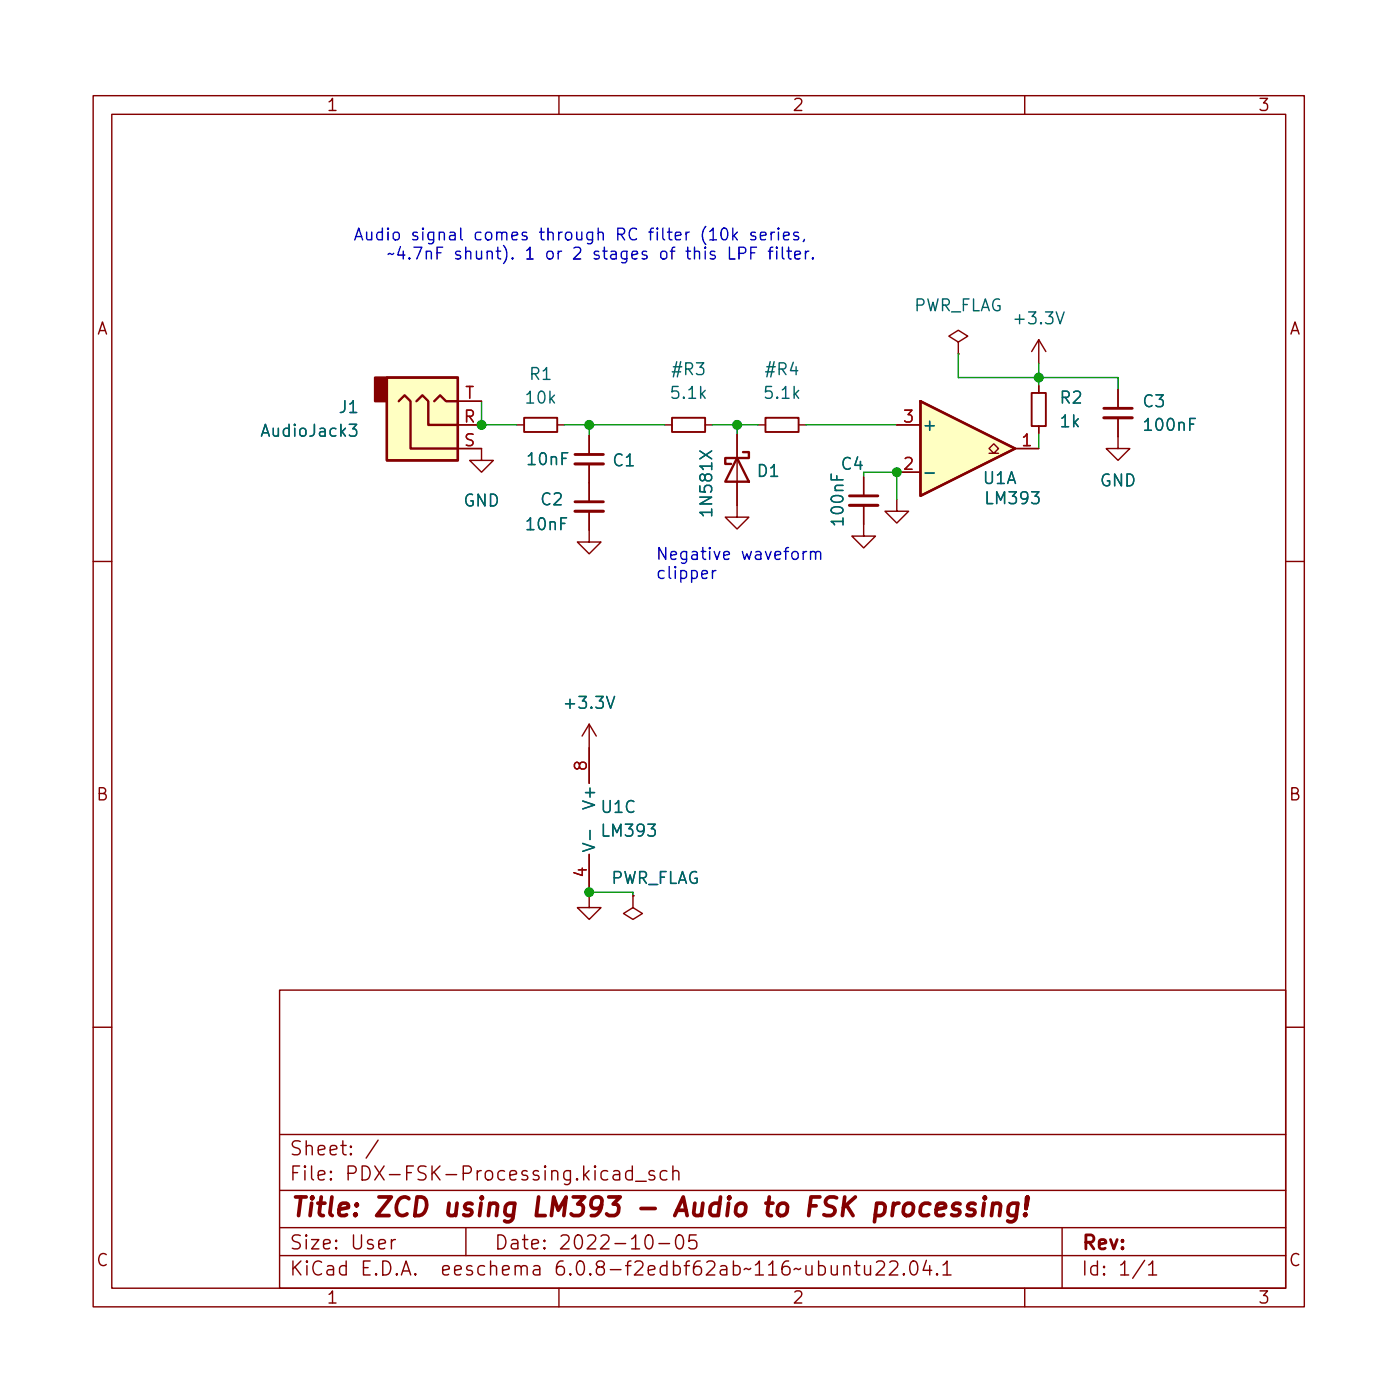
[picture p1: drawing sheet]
<svg xmlns="http://www.w3.org/2000/svg" width="150mm" height="150mm" viewBox="0 0 150 150" stroke-linecap="round" stroke-linejoin="round" font-family="sans-serif">
<g fill="none" stroke="#840000" stroke-width=".15">
<path d="M10 10.3h130v130h-130zM12 12.3h126v126h-126zM60 10.3v2M110 10.3v2M102.9 36.7l1-.6-1-.7-1 .7 1 .6v1.3M102.9 38h.1M111.5 36.5v2.5M111.5 36.5l-.8 1.2M111.5 36.5l.8 1.2M49.1 48.1h2.6v1.3h1.3l-1.3 1.3-1.3-1.3h1.3M49.1 45.6h2.6M49.1 43.1h2.6"/>
<path d="M55.5 45.6h.8M59.8 45.6h.8M63.2 54.9v3.3h1.3l-1.3 1.3-1.2-1.3h1.2M63.2 46.8v2M63.2 49.8v4.1M71.4 45.6h.7M75.7 45.6h.8M79.1 46.6v8.9h1.3l-1.3 1.3-1.2-1.3h1.2M81.4 45.6h.8M85.7 45.6h.8M92.7 54.2v3.3h1.3l-1.3 1.3-1.3-1.3h1.3M92.7 51.2v2"/>
<path d="M96.3 53.6v1.3h1.2l-1.2 1.3-1.3-1.3h1.3M96.3 50.7h2.5M96.3 45.6h2.5M106.2 48.7h.5l-.5-.6 .5-.5 .5 .5-.5 .6h.5M109 48.1h2.5M111.5 41.4v.8M111.5 45.7v.8M120 44.8v3.3h1.3l-1.3 1.3-1.3-1.3h1.3M120 41.8v2M10 60.3h2M63.2 77.7v6.4M63.2 77.7l-.7 1.3"/>
<path d="M63.2 77.7l.8 1.3M138 60.3h2M63.2 96.2v1.2h1.3l-1.3 1.3-1.2-1.3h1.2M63.2 91.7v3.8M67.9 96.2v1.2l1.1 .7-1.1 .6-1-.6 1-.7M67.9 96.2h.1M10 110.3h2M30 106.3h108v32h-108zM138 110.3h2M30 134.8h108M30 131.8h108M30 127.8h108"/>
<path d="M30 121.8h108M40.6 122.4l-1.3 1.9M42 133.1v1M42.4 133.1a.38 .38 0 0 0-.4 .2M50 131.8v3M60 138.3v2M65.9 125.7h.1h.4l.1 .2v.8M66.5 126l-.5 .1a.29 .29 0 0 0-.2 .3 .29 .29 0 0 0 .2 .3l.5-.1M67.9 125.7h-.5l-.2 .2v.5l.1 .2 .1 .1 .5-.1M67.9 125.2v1.5M68.2 126.8h1.2M69.4 132.6a.36 .36 0 0 1 .6 .2 .88 .88 0 0 1-.3 1.3 .38 .38 0 0 1-.4-.3 1.17 1.17 0 0 1 .1-1.2z"/>
<path d="M70.2 125.7h-.3l-.2 .2v.2l.5 .1 .1 .2-.1 .2-.1 .1-.4-.1M70.7 133.5h1.2M71.6 125.7h-.4l-.3 .2v.5l.1 .2 .2 .1 .4-.1M72.2 125.8a.37 .37 0 0 1 .7 .1v.8M72.2 125.2v1.5M72.7 132.6a.36 .36 0 0 1 .6 .2 .88 .88 0 0 1-.3 1.3 .38 .38 0 0 1-.4-.3 1.17 1.17 0 0 1 .1-1.2zM74.7 132.6h-.7l-.1 .7 .3-.2 .5 .1 .1 .2-.1 .5-.2 .2h-.3l-.3-.2M90.6 136a.37 .37 0 0 1 .6 .1v.8M90.6 135.9v1M91.7 135.9h.6M91.9 135.4v1.2l.1 .2 .3 .1M92.8 135.9v.7l.1 .2a.41 .41 0 0 0 .5-.1"/>
<path d="M93.4 135.9v1M94.1 135.5l.2-.1h.4a.41 .41 0 0 1 .2 .6l-.9 .9h.9M95.5 135.5l.2-.1h.4a.41 .41 0 0 1 .2 .6l-.9 .9h1M97 136.7l.1 .1-.1 .1-.1-.1 .1-.1v.2M97.8 135.5a.36 .36 0 0 1 .4-.1 .36 .36 0 0 1 .2 .2 .88 .88 0 0 1-.2 1.3 .38 .38 0 0 1-.5-.3 1.28 1.28 0 0 1 .1-1.1zM99.4 135.3l-.3 1.1h.9M99.8 135.9v1M100.6 136.7l.1 .1-.1 .1-.1-.1 .1-.1v.2M101.2 135.8l.5-.4v1.5M101.2 136.9h.9M110 138.3v2M114 131.8v6.5"/>
<path d="M122.9 135.3l-1.3 1.9M123.3 135.8l.4-.4v1.5M123.3 136.9h.9"/>
</g>
<path d="M99.8 129.2a.66 .66 0 0 0-1 .3v.6l.1 .3 .2 .1h.4l.2-.1M100.5 129.8l1-.2-.1-.4h-.1h-.4h-.2l-.1 .2-.1 .8v.2l.2 .1h.4l.2-.1M103.1 129.2a.49 .49 0 0 0-.8 .3v.2l.5 .1 .2 .1v.2l-.1 .3-.2 .1h-.4l-.1-.1M104.7 129.2a.49 .49 0 0 0-.8 .3l.1 .2 .6 .2 .1 .2-.2 .3-.2 .1h-.3l-.2-.1M105.6 129.2l-.1 1.3M105.7 128.5l-.1 .1 .1 .1 .1-.1-.1-.1v.2M106.6 129.3a.49 .49 0 0 1 .8 .1l-.1 1.1M106.6 129.2l-.2 1.3M109.2 129.2a.66 .66 0 0 0-.9 .3l-.1 .6 .1 .3 .2 .1h.4l.2-.1M109.3 129.2l-.2 1.6a.6 .6 0 0 1-.9 .3M110.1 130.3l.1 .1-.2 .1v-.1l.1-.1-.1 .2M110.3 128.5l-.2 1.2 .3-1.1-.1-.1-.1 .1-.1 1.1" fill="none" stroke="#840000" stroke-width=".4"/>
<path d="M56.3 44.8h3.5v1.6h-3.5zM72.1 44.8h3.6v1.6h-3.6zM82.2 44.8h3.5v1.6h-3.5zM110.7 42.2h1.6v3.5h-1.6z" fill="none" stroke="#840000" stroke-width=".2"/>
<path d="M61.7 54.9h3.1M61.7 49.8h3.1M91.2 54.2h3M118.5 44.8h3" fill="none" stroke="#840000" stroke-width=".33"/>
<path d="M61.7 53.9h3.1M61.7 48.8h3.1M91.2 53.2h3M118.5 43.8h3" fill="none" stroke="#840000" stroke-width=".3"/>
<g fill="#ffffc2" stroke="#ffffc2" stroke-width=".11">
<path d="M98.8 43.1l10.2 5-10.2 5.1z"/>
<path d="M41.5 40.5h7.6v8.9h-7.6z"/>
</g>
<path d="M41.5 40.5h7.6v8.9h-7.6zM42.8 43.1l.6-.7 .7 .7v5h5M44.7 43.1l.6-.7 .7 .7v2.5h3.1M46.6 43.1l.6-.7 .7 .7h1.2M79.1 49.2l1.3 2.5h-2.5zM79.8 48.5h.6v.7h-2.5v.6h.6M98.8 43.1l10.2 5-10.2 5.1z" fill="none" stroke="#840000" stroke-width=".25"/>
<path d="M37.5 45.5h.8l-.4 .5a.34 .34 0 0 1 .4 .3v.3l-.1 .2h-.5l-.2-.1M99.3 50.8h1M63.3 89.1v1" fill="none" stroke="#006464" stroke-width=".15"/>
<path d="M40.3 40.5h1.2v2.6h-1.2z" fill="#840000" stroke="#840000" stroke-width=".25"/>
<g fill="none" stroke="#0000c2" stroke-width=".15">
<path d="M38.1 25.8l.4-1.3 .4 1.3M38.2 25.4h.6M39.4 24.9v.8a.34 .34 0 0 0 .5-.1M39.9 24.9v.9M41 25l-.3-.1-.3 .3v.3l.2 .2 .1 .1 .3-.1M41 24.5v1.3M41.7 24.5h-.1l.1 .1v-.1v.1M41.7 24.9v.9M42.3 27.2l-.2 .1-.3-.1-.1 .1M42.3 25a.34 .34 0 0 1 .6 .2v.3a.34 .34 0 0 1-.4 .3 .34 .34 0 0 1-.3-.3v-.3zM43 26.5l-.3 .9h.8M43.3 27v.8"/>
<path d="M44 27.7v.1l-.1-.1h.1v.1M44.4 26.5h.9l-.6 1.3M44.8 25l-.3-.1-.2 .2 .1 .2 .4 .1 .1 .1-.1 .2-.1 .1-.4-.1M45.8 27.1a.32 .32 0 0 1 .5 0v.7M45.8 27v.8M46.9 27.1h.4M47.5 26.5h-.6v1.3M49.4 27h-.3l-.2 .1 .1 .2 .4 .1 .1 .2-.1 .1-.1 .1-.4-.1M50 27.1a.32 .32 0 0 1 .5 0v.7M50 26.5v1.3M84.1 25.3l.6-.1v-.2l-.4-.1-.2 .2 .1 .6 .1 .1 .4-.1M85.7 25l-.3-.1-.2 .2 .1 .2 .4 .1v.1v.2l-.1 .1-.4-.1"/>
<path d="M86.3 25.7l-.1 .2M86.8 27h-.2l-.1 .2M87.3 27.7v.1l-.1-.1h.1v.1M86.2 59.2v.8M86.6 59.2l-.3 .1-.1 .1M87 59.3a.32 .32 0 0 1 .5 .1v.6M87 59.2v.8M87.5 59.4l.2-.2 .3 .1 .1 .7M76.5 61.2v.9M76.8 61.2l-.2 .1-.1 .2"/>
</g>
<path d="M102.9 38v2.5h17.1v1.3M111.5 39v2.4M51.7 43.1v2.5h3.8M60.6 45.6h10.8M63.2 45.6v1.2M76.5 45.6h4.9M79.1 45.6v1M86.5 45.6h9.8M92.7 51.2v-.5h3.6v2.9M111.5 46.5v1.6M63.2 95.5v.7M63.2 95.8h4.7v.4" fill="none" stroke="#009600" stroke-width=".15"/>
<g fill="#009600" stroke="#009600" stroke-width=".15">
<circle cx="63.2" cy="45.6" r=".46"/>
<circle cx="79.1" cy="45.6" r=".46"/>
<circle cx="51.7" cy="45.6" r=".46"/>
<circle cx="96.3" cy="50.7" r=".46"/>
<circle cx="111.5" cy="40.5" r=".46"/>
<circle cx="63.2" cy="95.8" r=".46"/>
</g>
<text font-size="2.8" fill="#840000" x="31" y="130.6">Title: ZCD using LM393 - Audio to FSK processing!</text>
<g font-size="2.1" fill="#840000">
<text x="31" y="124">Sheet: /</text>
<text x="31" y="126.7">File: PDX-FSK-Processing.kicad_sch</text>
<text x="31" y="136.9">KiCad E.D.A. eeschema 6.0.8-f2edbf62ab~116~ubuntu22.04.1</text>
<text x="31" y="134.1">Size: User</text>
<text x="53" y="134.1">Date: 2022-10-05</text>
<text x="116" y="134.1">Rev:</text>
<text x="116" y="136.9">Id: 1/1</text>
</g>
<g font-size="1.8" fill="#840000">
<text x="35" y="11.9">1</text>
<text x="85" y="11.9">2</text>
<text x="135" y="11.9">3</text>
<text x="10.3" y="35.9">A</text>
<text x="138.4" y="35.9">A</text>
<text x="10.3" y="85.9">B</text>
<text x="138.4" y="85.9">B</text>
<text x="10.3" y="135.9">C</text>
<text x="138.4" y="135.9">C</text>
<text x="35" y="139.9">1</text>
<text x="85" y="139.9">2</text>
<text x="135" y="139.9">3</text>
</g>
<g font-size="1.8" fill="#0000c2">
<text x="45.8" y="25.8">Audio signal comes through RC filter (10k series,</text>
<text x="50.9" y="27.9">~4.7nF shunt). 1 or 2 stages of this LPF filter.</text>
<text x="70.4" y="60.1">Negative waveform</text>
<text x="70.4" y="62.2">clipper</text>
</g>
<g font-size="1.8" fill="#006464">
<text x="97.9" y="33.4">PWR_FLAG</text>
<text x="109.2" y="34.8">+3.3V</text>
<text x="56.9" y="40.8">R1</text>
<text x="72.3" y="40.3">#R3</text>
<text x="82.3" y="40.3">#R4</text>
<text x="28.3" y="46.9">AudioJack3</text>
<text x="36.5" y="44.3">J1</text>
<text x="56.6" y="43.3">10k</text>
<text x="72.2" y="42.8">5.1k</text>
<text x="82.2" y="42.8">5.1k</text>
<text x="98.9" y="46.2">+</text>
<text x="113.9" y="43.3">R2</text>
<text x="113.9" y="45.9">1k</text>
<text x="122.7" y="43.7">C3</text>
<text x="123" y="46.3">100nF</text>
<text x="56.7" y="49.9">10nF</text>
<text x="65.8" y="50.1">C1</text>
<text x="81.3" y="51.2">D1</text>
<text x="90.4" y="50.4">C4</text>
<text x="105.5" y="52">U1A</text>
<text x="118" y="52.2">GND</text>
<text x="49.7" y="54.4">GND</text>
<text x="56.6" y="56.9">10nF</text>
<text x="58.1" y="54.2">C2</text>
<text x="76.5" y="55.1" transform="rotate(-90 76.5 55.1)">1N581X</text>
<text x="90.6" y="56.2" transform="rotate(-90 90.6 56.2)">100nF</text>
<text x="106" y="54.1">LM393</text>
<text x="60.9" y="76.1">+3.3V</text>
<text x="63.9" y="86.4" transform="rotate(-90 63.9 86.4)">V+</text>
<text x="64.6" y="87.3">U1C</text>
<text x="64.8" y="89.8">LM393</text>
<text x="63.9" y="91.6" transform="rotate(-90 63.9 91.6)">V-</text>
<text x="65.4" y="94.9">PWR_FLAG</text>
</g>
<g font-size="1.8" fill="#a90000">
<text x="49.8" y="45.4">R</text>
<text x="49.8" y="47.9">S</text>
<text x="49.9" y="42.8">T</text>
<text x="97" y="45.4">3</text>
<text x="109.7" y="47.9">1</text>
<text x="97" y="50.4">2</text>
<text x="63" y="82.7" transform="rotate(-90 63 82.7)">8</text>
<text x="63" y="94.1" transform="rotate(-90 63 94.1)">4</text>
</g>
</svg>
